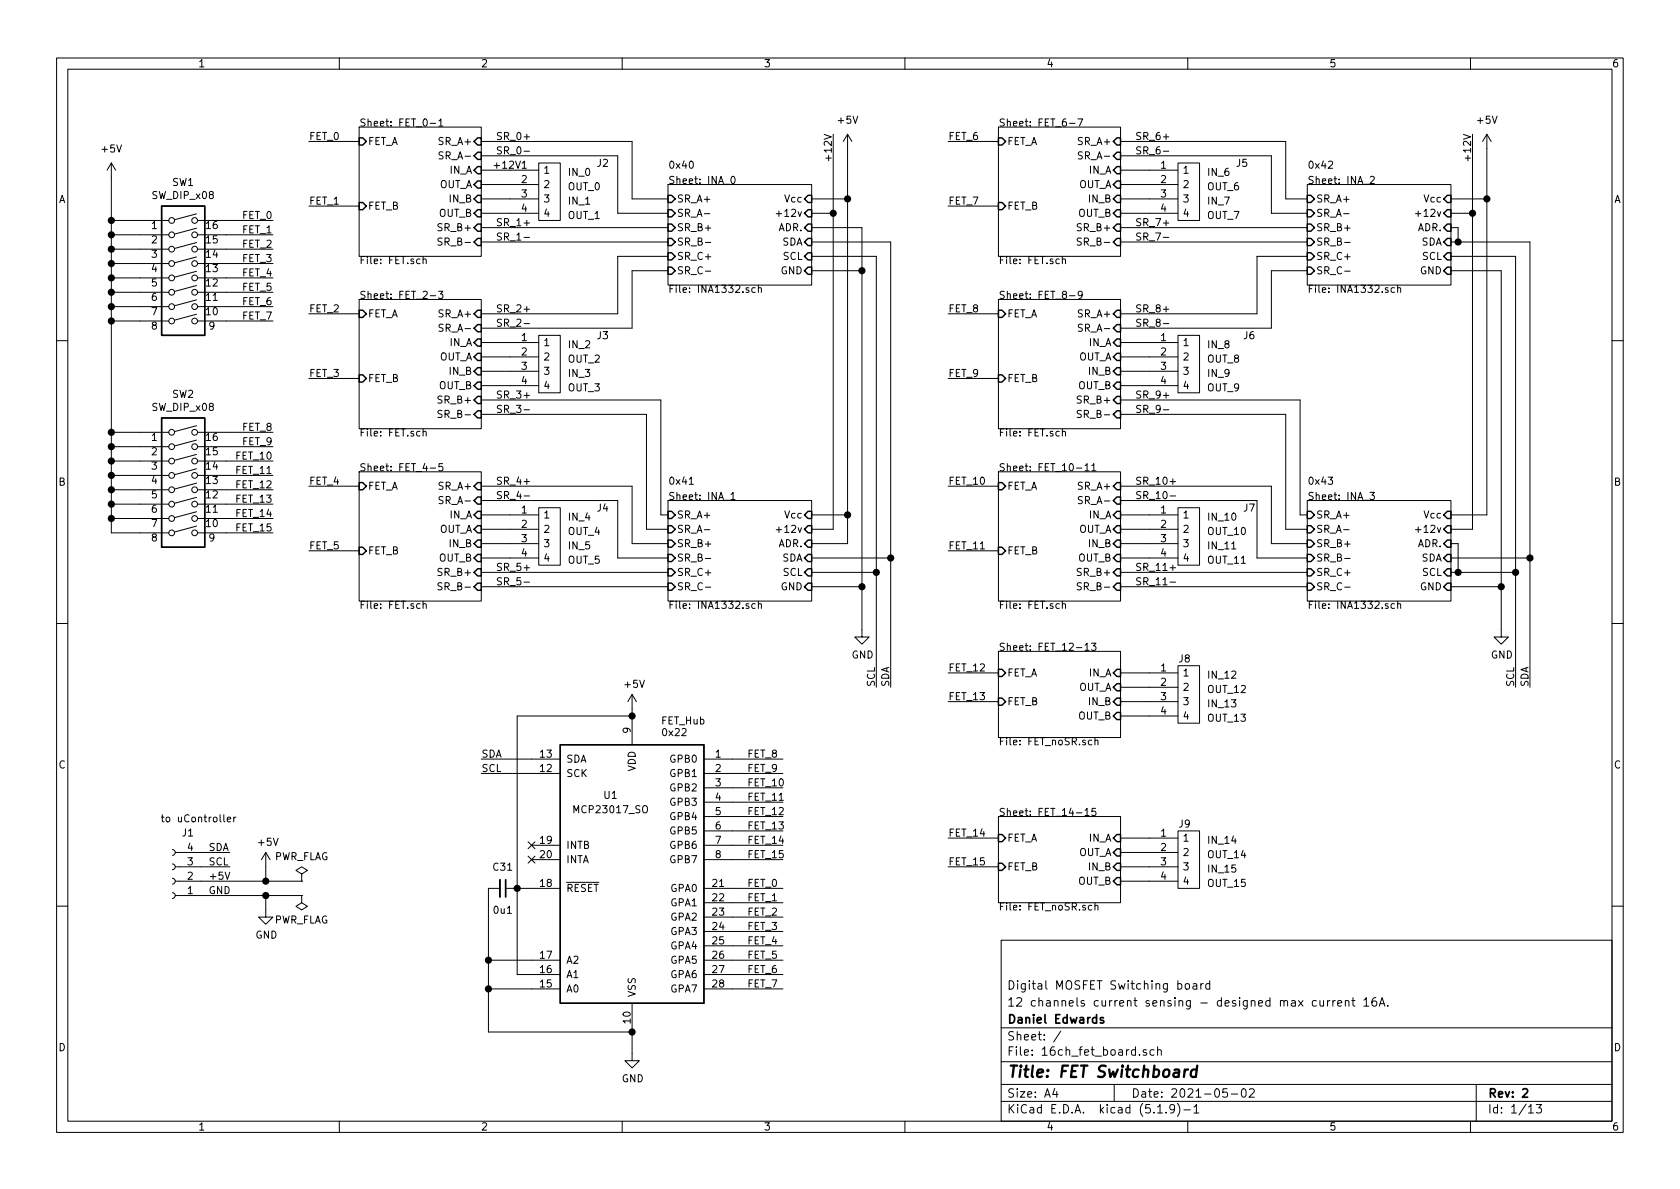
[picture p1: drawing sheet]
EESchema Schematic File Version 4
EELAYER 30 0
EELAYER END
$Descr A4 11693 8268
encoding utf-8
Sheet 1 13
Title "FET Switchboard"
Date "2021-05-02"
Rev "2"
Comp "Daniel Edwards"
Comment1 "12 channels current sensing - designed max current 16A."
Comment2 "Digital MOSFET Switching board"
Comment3 ""
Comment4 ""
$EndDescr
Text Label 5200 6175 0    50   ~ 0
FET_0
Text Label 5200 6275 0    50   ~ 0
FET_1
Text Label 5200 6375 0    50   ~ 0
FET_2
Text Label 5200 6475 0    50   ~ 0
FET_3
Text Label 5200 6575 0    50   ~ 0
FET_4
Text Label 5200 6675 0    50   ~ 0
FET_5
Text Label 5200 6775 0    50   ~ 0
FET_6
Text Label 5200 6875 0    50   ~ 0
FET_7
Text Label 5200 5275 0    50   ~ 0
FET_8
Text Label 5200 5375 0    50   ~ 0
FET_9
Text Label 5200 5475 0    50   ~ 0
FET_10
Text Label 5200 5575 0    50   ~ 0
FET_11
Text Label 5200 5675 0    50   ~ 0
FET_12
Text Label 5200 5875 0    50   ~ 0
FET_14
Text Label 5200 5975 0    50   ~ 0
FET_15
Text Label 5200 5775 0    50   ~ 0
FET_13
Text Label 6600 1425 0    50   ~ 0
FET_7
Text Label 6600 975  0    50   ~ 0
FET_6
Text Label 6600 2175 0    50   ~ 0
FET_8
Text Label 6600 2625 0    50   ~ 0
FET_9
Text Label 6600 3375 0    50   ~ 0
FET_10
Text Label 6600 3825 0    50   ~ 0
FET_11
Text Label 6600 6025 0    50   ~ 0
FET_15
Text Label 6600 5825 0    50   ~ 0
FET_14
Text Label 6600 4875 0    50   ~ 0
FET_13
Text Label 6600 4675 0    50   ~ 0
FET_12
Text Notes 4650 1175 0    50   ~ 0
0x40
Text Notes 8400 6175 0    50   ~ 0
OUT_15
Text Notes 8400 6075 0    50   ~ 0
IN_15
Text Notes 8400 5975 0    50   ~ 0
OUT_14
Text Notes 8400 5875 0    50   ~ 0
IN_14
Text Notes 8400 5025 0    50   ~ 0
OUT_13
Text Notes 8400 4925 0    50   ~ 0
IN_13
Text Notes 8400 4825 0    50   ~ 0
OUT_12
Text Notes 8400 4725 0    50   ~ 0
IN_12
Text Notes 8400 3925 0    50   ~ 0
OUT_11
Text Notes 8400 3825 0    50   ~ 0
IN_11
Text Notes 8400 3725 0    50   ~ 0
OUT_10
Text Notes 8400 3625 0    50   ~ 0
IN_10
Text Notes 8400 2725 0    50   ~ 0
OUT_9
Text Notes 8400 2625 0    50   ~ 0
IN_9
Text Notes 8400 2525 0    50   ~ 0
OUT_8
Text Notes 8400 2425 0    50   ~ 0
IN_8
Text Notes 8400 1525 0    50   ~ 0
OUT_7
Text Notes 8400 1425 0    50   ~ 0
IN_7
Text Notes 8400 1325 0    50   ~ 0
OUT_6
Text Notes 8400 1225 0    50   ~ 0
IN_6
$Sheet
S 6950 875  850  900 
U 61C4A687
F0 "FET_6-7" 50
F1 "FET.sch" 50
F2 "FET_A" I L 6950 975 50 
F3 "FET_B" I L 6950 1425 50 
F4 "SR_B+" I R 7800 1575 50 
F5 "SR_B-" I R 7800 1675 50 
F6 "SR_A+" I R 7800 975 50 
F7 "SR_A-" I R 7800 1075 50 
F8 "OUT_A" I R 7800 1275 50 
F9 "IN_A" I R 7800 1175 50 
F10 "OUT_B" I R 7800 1475 50 
F11 "IN_B" I R 7800 1375 50 
$EndSheet
$Comp
L SamacSys_Parts:TB005-762-04BE J5
U 1 1
P 8000 1175
F 0 "J5" H 8600 1225 50  0000 L CNN
F 1 "TB005-762-04BE" H 8628 980 50  0001 L CNN
F 2 "SamacSys_Parts:SHDR4W100P0X762_1X4_3048X1260X2170P" H 8650 1275 50  0001 L CNN
F 3 "https://www.cuidevices.com/product/resource/tb005-762.pdf" H 8650 1175 50  0001 L CNN
F 4 "Fixed Terminal Blocks Terminal block, screw type, 7.62 , horizontal, 4 poles, CUI Blue, slotted screw, PCB mount" H 8650 1075 50  0001 L CNN "Description"
F 5 "21.7" H 8650 975 50  0001 L CNN "Height"
F 6 "490-TB005-762-04BE" H 8650 875 50  0001 L CNN "Mouser Part Number"
F 7 "https://www.mouser.co.uk/ProductDetail/CUI-Devices/TB005-762-04BE/?qs=vLWxofP3U2zKN5FCPZwAiQ%3D%3D" H 8650 775 50  0001 L CNN "Mouser Price/Stock"
F 8 "CUI Inc." H 8650 675 50  0001 L CNN "Manufacturer_Name"
F 9 "TB005-762-04BE" H 8650 575 50  0001 L CNN "Manufacturer_Part_Number"
	1    8000 1175
	1    0    0    -1  
$EndComp
Text Label 7900 975  0    50   ~ 0
SR_6+
Text Label 7900 1075 0    50   ~ 0
SR_6-
Text Label 7900 1575 0    50   ~ 0
SR_7+
Text Label 7900 1675 0    50   ~ 0
SR_7-
Wire Wire Line
	8000 1475 7800 1475
Wire Wire Line
	7800 1375 8000 1375
Wire Wire Line
	8000 1275 7800 1275
Wire Wire Line
	7800 1175 8000 1175
Wire Wire Line
	6600 975  6950 975 
Wire Wire Line
	6600 1425 6950 1425
$Comp
L SamacSys_Parts:TB005-762-04BE J6
U 1 1
P 8000 2375
F 0 "J6" H 8650 2425 50  0000 L CNN
F 1 "TB005-762-04BE" H 8628 2180 50  0001 L CNN
F 2 "SamacSys_Parts:SHDR4W100P0X762_1X4_3048X1260X2170P" H 8650 2475 50  0001 L CNN
F 3 "https://www.cuidevices.com/product/resource/tb005-762.pdf" H 8650 2375 50  0001 L CNN
F 4 "Fixed Terminal Blocks Terminal block, screw type, 7.62 , horizontal, 4 poles, CUI Blue, slotted screw, PCB mount" H 8650 2275 50  0001 L CNN "Description"
F 5 "21.7" H 8650 2175 50  0001 L CNN "Height"
F 6 "490-TB005-762-04BE" H 8650 2075 50  0001 L CNN "Mouser Part Number"
F 7 "https://www.mouser.co.uk/ProductDetail/CUI-Devices/TB005-762-04BE/?qs=vLWxofP3U2zKN5FCPZwAiQ%3D%3D" H 8650 1975 50  0001 L CNN "Mouser Price/Stock"
F 8 "CUI Inc." H 8650 1875 50  0001 L CNN "Manufacturer_Name"
F 9 "TB005-762-04BE" H 8650 1775 50  0001 L CNN "Manufacturer_Part_Number"
	1    8000 2375
	1    0    0    -1  
$EndComp
$Comp
L SamacSys_Parts:TB005-762-04BE J7
U 1 1
P 8000 3575
F 0 "J7" H 8650 3625 50  0000 L CNN
F 1 "TB005-762-04BE" H 8628 3380 50  0001 L CNN
F 2 "SamacSys_Parts:SHDR4W100P0X762_1X4_3048X1260X2170P" H 8650 3675 50  0001 L CNN
F 3 "https://www.cuidevices.com/product/resource/tb005-762.pdf" H 8650 3575 50  0001 L CNN
F 4 "Fixed Terminal Blocks Terminal block, screw type, 7.62 , horizontal, 4 poles, CUI Blue, slotted screw, PCB mount" H 8650 3475 50  0001 L CNN "Description"
F 5 "21.7" H 8650 3375 50  0001 L CNN "Height"
F 6 "490-TB005-762-04BE" H 8650 3275 50  0001 L CNN "Mouser Part Number"
F 7 "https://www.mouser.co.uk/ProductDetail/CUI-Devices/TB005-762-04BE/?qs=vLWxofP3U2zKN5FCPZwAiQ%3D%3D" H 8650 3175 50  0001 L CNN "Mouser Price/Stock"
F 8 "CUI Inc." H 8650 3075 50  0001 L CNN "Manufacturer_Name"
F 9 "TB005-762-04BE" H 8650 2975 50  0001 L CNN "Manufacturer_Part_Number"
	1    8000 3575
	1    0    0    -1  
$EndComp
Wire Wire Line
	6600 2175 6950 2175
Wire Wire Line
	6950 2625 6600 2625
Wire Wire Line
	6600 3375 6950 3375
Wire Wire Line
	6950 3825 6600 3825
Text Label 7900 2175 0    50   ~ 0
SR_8+
Text Label 7900 2275 0    50   ~ 0
SR_8-
Text Label 7900 2775 0    50   ~ 0
SR_9+
Text Label 7900 2875 0    50   ~ 0
SR_9-
Wire Wire Line
	8000 2675 7800 2675
Wire Wire Line
	7800 2575 8000 2575
Wire Wire Line
	8000 2475 7800 2475
Wire Wire Line
	7800 2375 8000 2375
Text Label 7900 3375 0    50   ~ 0
SR_10+
Text Label 7900 3975 0    50   ~ 0
SR_11+
Text Label 7900 4075 0    50   ~ 0
SR_11-
Wire Wire Line
	8000 3875 7800 3875
Wire Wire Line
	7800 3775 8000 3775
Wire Wire Line
	8000 3675 7800 3675
Wire Wire Line
	7800 3575 8000 3575
$Comp
L SamacSys_Parts:TB005-762-04BE J8
U 1 1
P 8000 4675
F 0 "J8" H 8200 4775 50  0000 L CNN
F 1 "TB005-762-04BE" H 8628 4480 50  0001 L CNN
F 2 "SamacSys_Parts:SHDR4W100P0X762_1X4_3048X1260X2170P" H 8650 4775 50  0001 L CNN
F 3 "https://www.cuidevices.com/product/resource/tb005-762.pdf" H 8650 4675 50  0001 L CNN
F 4 "Fixed Terminal Blocks Terminal block, screw type, 7.62 , horizontal, 4 poles, CUI Blue, slotted screw, PCB mount" H 8650 4575 50  0001 L CNN "Description"
F 5 "21.7" H 8650 4475 50  0001 L CNN "Height"
F 6 "490-TB005-762-04BE" H 8650 4375 50  0001 L CNN "Mouser Part Number"
F 7 "https://www.mouser.co.uk/ProductDetail/CUI-Devices/TB005-762-04BE/?qs=vLWxofP3U2zKN5FCPZwAiQ%3D%3D" H 8650 4275 50  0001 L CNN "Mouser Price/Stock"
F 8 "CUI Inc." H 8650 4175 50  0001 L CNN "Manufacturer_Name"
F 9 "TB005-762-04BE" H 8650 4075 50  0001 L CNN "Manufacturer_Part_Number"
	1    8000 4675
	1    0    0    -1  
$EndComp
Wire Wire Line
	8000 4975 7800 4975
Wire Wire Line
	7800 4875 8000 4875
Wire Wire Line
	8000 4775 7800 4775
Wire Wire Line
	7800 4675 8000 4675
Wire Wire Line
	8000 6125 7800 6125
Wire Wire Line
	7800 6025 8000 6025
Wire Wire Line
	8000 5925 7800 5925
Wire Wire Line
	7800 5825 8000 5825
Wire Wire Line
	6600 4675 6950 4675
Text Label 7900 3475 0    50   ~ 0
SR_10-
$Comp
L SamacSys_Parts:TB005-762-04BE J9
U 1 1
P 8000 5825
F 0 "J9" H 8200 5925 50  0000 L CNN
F 1 "TB005-762-04BE" H 8628 5630 50  0001 L CNN
F 2 "SamacSys_Parts:SHDR4W100P0X762_1X4_3048X1260X2170P" H 8650 5925 50  0001 L CNN
F 3 "https://www.cuidevices.com/product/resource/tb005-762.pdf" H 8650 5825 50  0001 L CNN
F 4 "Fixed Terminal Blocks Terminal block, screw type, 7.62 , horizontal, 4 poles, CUI Blue, slotted screw, PCB mount" H 8650 5725 50  0001 L CNN "Description"
F 5 "21.7" H 8650 5625 50  0001 L CNN "Height"
F 6 "490-TB005-762-04BE" H 8650 5525 50  0001 L CNN "Mouser Part Number"
F 7 "https://www.mouser.co.uk/ProductDetail/CUI-Devices/TB005-762-04BE/?qs=vLWxofP3U2zKN5FCPZwAiQ%3D%3D" H 8650 5425 50  0001 L CNN "Mouser Price/Stock"
F 8 "CUI Inc." H 8650 5325 50  0001 L CNN "Manufacturer_Name"
F 9 "TB005-762-04BE" H 8650 5225 50  0001 L CNN "Manufacturer_Part_Number"
	1    8000 5825
	1    0    0    -1  
$EndComp
$Sheet
S 6950 4525 850  600 
U 629A9A03
F0 "FET_12-13" 50
F1 "FET_noSR.sch" 50
F2 "FET_B" I L 6950 4875 50 
F3 "FET_A" I L 6950 4675 50 
F4 "IN_A" I R 7800 4675 50 
F5 "IN_B" I R 7800 4875 50 
F6 "OUT_A" I R 7800 4775 50 
F7 "OUT_B" I R 7800 4975 50 
$EndSheet
$Sheet
S 6950 5675 850  600 
U 62AA6FFA
F0 "FET_14-15" 50
F1 "FET_noSR.sch" 50
F2 "FET_B" I L 6950 6025 50 
F3 "FET_A" I L 6950 5825 50 
F4 "IN_A" I R 7800 5825 50 
F5 "IN_B" I R 7800 6025 50 
F6 "OUT_A" I R 7800 5925 50 
F7 "OUT_B" I R 7800 6125 50 
$EndSheet
Connection ~ 4400 4975
Wire Wire Line
	4400 4975 4400 4925
Text Notes 4600 5125 0    50   ~ 0
FET_Hub\n0x22
$Comp
L Interface_Expansion:MCP23017_SO U1
U 1 1
P 4400 6075
F 0 "U1" H 4250 6625 50  0000 C CNN
F 1 "MCP23017_SO" H 4250 6525 50  0000 C CNN
F 2 "Package_SO:SOIC-28W_7.5x17.9mm_P1.27mm" H 4600 5075 50  0001 L CNN
F 3 "http://ww1.microchip.com/downloads/en/DeviceDoc/20001952C.pdf" H 4600 4975 50  0001 L CNN
	1    4400 6075
	1    0    0    -1  
$EndComp
$Comp
L power:+5V #+5V0101
U 1 1
P 4400 4925
F 0 "#+5V0101" H 4400 4775 50  0001 C CNN
F 1 "+5V" H 4415 5098 50  0000 C CNN
F 2 "" H 4400 4925 50  0001 C CNN
F 3 "" H 4400 4925 50  0001 C CNN
	1    4400 4925
	1    0    0    -1  
$EndComp
Wire Wire Line
	3600 4975 4400 4975
NoConn ~ 3700 5975
NoConn ~ 3700 5875
Connection ~ 3400 6875
Wire Wire Line
	3700 6875 3400 6875
Wire Wire Line
	3600 6775 3700 6775
Wire Wire Line
	5450 5675 5100 5675
Wire Wire Line
	5450 5575 5100 5575
Wire Wire Line
	5450 5375 5100 5375
Wire Wire Line
	5450 5275 5100 5275
Wire Wire Line
	5450 6875 5100 6875
Wire Wire Line
	5450 6775 5100 6775
Wire Wire Line
	5450 6575 5100 6575
Wire Wire Line
	5450 6475 5100 6475
Wire Wire Line
	5450 6375 5100 6375
Wire Wire Line
	5450 6275 5100 6275
Wire Wire Line
	5450 6175 5100 6175
Wire Wire Line
	5450 5775 5100 5775
Wire Wire Line
	6600 4875 6950 4875
Wire Wire Line
	5100 5875 5450 5875
Wire Wire Line
	6600 5825 6950 5825
Wire Wire Line
	5450 5975 5100 5975
Wire Wire Line
	6600 6025 6950 6025
$Sheet
S 9100 1275 1000 700 
U 605A3327
F0 "INA_2" 50
F1 "INA1332.sch" 50
F2 "SR_B+" I L 9100 1575 50 
F3 "ADR." I R 10100 1575 50 
F4 "SDA" I R 10100 1675 50 
F5 "SCL" I R 10100 1775 50 
F6 "SR_C-" I L 9100 1875 50 
F7 "SR_B-" I L 9100 1675 50 
F8 "SR_A-" I L 9100 1475 50 
F9 "SR_A+" I L 9100 1375 50 
F10 "SR_C+" I L 9100 1775 50 
F11 "Vcc" I R 10100 1375 50 
F12 "GND" I R 10100 1875 50 
F13 "+12v" I R 10100 1475 50 
$EndSheet
Wire Wire Line
	7800 975  8950 975 
Wire Wire Line
	8950 975  8950 1375
Wire Wire Line
	8950 1375 9100 1375
Wire Wire Line
	9100 1475 8850 1475
Wire Wire Line
	8850 1475 8850 1075
Wire Wire Line
	8850 1075 7800 1075
Wire Wire Line
	7800 1575 9100 1575
Wire Wire Line
	7800 1675 9100 1675
Wire Wire Line
	8750 2175 8750 1775
Wire Wire Line
	8750 1775 9100 1775
Wire Wire Line
	7800 2175 8750 2175
Wire Wire Line
	9100 1875 8850 1875
Wire Wire Line
	8850 1875 8850 2275
Wire Wire Line
	7800 2275 8850 2275
$Sheet
S 9100 3475 1000 700 
U 608BAB15
F0 "INA_3" 50
F1 "INA1332.sch" 50
F2 "SR_B+" I L 9100 3775 50 
F3 "ADR." I R 10100 3775 50 
F4 "SDA" I R 10100 3875 50 
F5 "SCL" I R 10100 3975 50 
F6 "SR_C-" I L 9100 4075 50 
F7 "SR_B-" I L 9100 3875 50 
F8 "SR_A-" I L 9100 3675 50 
F9 "SR_A+" I L 9100 3575 50 
F10 "SR_C+" I L 9100 3975 50 
F11 "Vcc" I R 10100 3575 50 
F12 "GND" I R 10100 4075 50 
F13 "+12v" I R 10100 3675 50 
$EndSheet
Wire Wire Line
	7800 4075 9100 4075
Wire Wire Line
	7800 3975 9100 3975
Wire Wire Line
	9100 3875 8750 3875
Wire Wire Line
	8750 3875 8750 3475
Wire Wire Line
	7800 3475 8750 3475
Wire Wire Line
	8850 3375 8850 3775
Wire Wire Line
	8850 3775 9100 3775
Wire Wire Line
	7800 3375 8850 3375
Wire Wire Line
	9100 3675 8950 3675
Wire Wire Line
	8950 3675 8950 2875
Wire Wire Line
	7800 2875 8950 2875
Wire Wire Line
	9050 2775 9050 3575
Wire Wire Line
	9050 3575 9100 3575
Wire Wire Line
	7800 2775 9050 2775
Wire Wire Line
	5450 6675 5100 6675
Wire Wire Line
	5450 5475 5100 5475
Wire Wire Line
	4500 3675 4650 3675
Wire Wire Line
	4500 2875 4500 3675
Wire Wire Line
	3350 2875 4500 2875
Wire Wire Line
	4600 2775 3350 2775
Wire Wire Line
	4600 3575 4600 2775
Wire Wire Line
	4650 3575 4600 3575
Wire Wire Line
	3350 3375 4400 3375
Wire Wire Line
	4400 3775 4400 3375
Wire Wire Line
	4650 3775 4400 3775
Wire Wire Line
	3350 3475 4300 3475
Wire Wire Line
	4300 3875 4650 3875
Wire Wire Line
	4300 3475 4300 3875
Wire Wire Line
	3350 3975 4650 3975
Wire Wire Line
	3350 4075 4650 4075
$Sheet
S 4650 3475 1000 700 
U 6059A375
F0 "INA_1" 50
F1 "INA1332.sch" 50
F2 "SR_B+" I L 4650 3775 50 
F3 "ADR." I R 5650 3775 50 
F4 "SDA" I R 5650 3875 50 
F5 "SCL" I R 5650 3975 50 
F6 "SR_C-" I L 4650 4075 50 
F7 "SR_B-" I L 4650 3875 50 
F8 "SR_A-" I L 4650 3675 50 
F9 "SR_A+" I L 4650 3575 50 
F10 "SR_C+" I L 4650 3975 50 
F11 "Vcc" I R 5650 3575 50 
F12 "GND" I R 5650 4075 50 
F13 "+12v" I R 5650 3675 50 
$EndSheet
Wire Wire Line
	2150 3375 2500 3375
Wire Wire Line
	2150 3825 2500 3825
Wire Wire Line
	3350 3575 3550 3575
Wire Wire Line
	3550 3675 3350 3675
Wire Wire Line
	3350 3775 3550 3775
Wire Wire Line
	3550 3875 3350 3875
Text Label 3450 4075 0    50   ~ 0
SR_5-
Text Label 3450 3975 0    50   ~ 0
SR_5+
Text Label 3450 3475 0    50   ~ 0
SR_4-
Text Label 3450 3375 0    50   ~ 0
SR_4+
$Sheet
S 2500 3275 850  900 
U 61BE7FDF
F0 "FET_4-5" 50
F1 "FET.sch" 50
F2 "FET_A" I L 2500 3375 50 
F3 "FET_B" I L 2500 3825 50 
F4 "SR_B+" I R 3350 3975 50 
F5 "SR_B-" I R 3350 4075 50 
F6 "SR_A+" I R 3350 3375 50 
F7 "SR_A-" I R 3350 3475 50 
F8 "OUT_A" I R 3350 3675 50 
F9 "IN_A" I R 3350 3575 50 
F10 "OUT_B" I R 3350 3875 50 
F11 "IN_B" I R 3350 3775 50 
$EndSheet
Wire Wire Line
	3350 2375 3550 2375
Wire Wire Line
	3550 2475 3350 2475
Wire Wire Line
	3350 2575 3550 2575
Wire Wire Line
	3550 2675 3350 2675
Text Label 3450 2875 0    50   ~ 0
SR_3-
Text Label 3450 2775 0    50   ~ 0
SR_3+
Text Label 3450 2275 0    50   ~ 0
SR_2-
Text Label 3450 2175 0    50   ~ 0
SR_2+
Wire Wire Line
	3350 1175 3550 1175
Wire Wire Line
	3550 1275 3350 1275
Wire Wire Line
	3350 1375 3550 1375
Wire Wire Line
	3550 1475 3350 1475
Text Label 3450 1675 0    50   ~ 0
SR_1-
Text Label 3450 1575 0    50   ~ 0
SR_1+
Text Label 3450 975  0    50   ~ 0
SR_0+
Wire Wire Line
	2500 2625 2150 2625
Wire Wire Line
	2150 2175 2500 2175
Wire Wire Line
	2500 1425 2150 1425
Wire Wire Line
	2150 975  2500 975 
$Sheet
S 2500 2075 850  900 
U 60EE99F1
F0 "FET_2-3" 50
F1 "FET.sch" 50
F2 "FET_A" I L 2500 2175 50 
F3 "FET_B" I L 2500 2625 50 
F4 "SR_B+" I R 3350 2775 50 
F5 "SR_B-" I R 3350 2875 50 
F6 "SR_A+" I R 3350 2175 50 
F7 "SR_A-" I R 3350 2275 50 
F8 "OUT_A" I R 3350 2475 50 
F9 "IN_A" I R 3350 2375 50 
F10 "OUT_B" I R 3350 2675 50 
F11 "IN_B" I R 3350 2575 50 
$EndSheet
$Sheet
S 2500 875  850  900 
U 60AB9CC9
F0 "FET_0-1" 50
F1 "FET.sch" 50
F2 "FET_A" I L 2500 975 50 
F3 "FET_B" I L 2500 1425 50 
F4 "SR_B+" I R 3350 1575 50 
F5 "SR_B-" I R 3350 1675 50 
F6 "IN_A" I R 3350 1175 50 
F7 "OUT_A" I R 3350 1275 50 
F8 "IN_B" I R 3350 1375 50 
F9 "OUT_B" I R 3350 1475 50 
F10 "SR_A+" I R 3350 975 50 
F11 "SR_A-" I R 3350 1075 50 
$EndSheet
Text Label 2150 975  0    50   ~ 0
FET_0
Text Label 2150 3375 0    50   ~ 0
FET_4
Text Label 2150 3825 0    50   ~ 0
FET_5
Text Label 2150 2625 0    50   ~ 0
FET_3
Text Label 2150 2175 0    50   ~ 0
FET_2
Text Label 2150 1425 0    50   ~ 0
FET_1
Wire Wire Line
	3350 1675 4650 1675
Wire Wire Line
	3350 1575 4650 1575
$Sheet
S 4650 1275 1000 700 
U 60656B58
F0 "INA_0" 50
F1 "INA1332.sch" 50
F2 "SR_B+" I L 4650 1575 50 
F3 "ADR." I R 5650 1575 50 
F4 "SDA" I R 5650 1675 50 
F5 "SCL" I R 5650 1775 50 
F6 "SR_C-" I L 4650 1875 50 
F7 "SR_B-" I L 4650 1675 50 
F8 "SR_A-" I L 4650 1475 50 
F9 "SR_A+" I L 4650 1375 50 
F10 "SR_C+" I L 4650 1775 50 
F11 "Vcc" I R 5650 1375 50 
F12 "GND" I R 5650 1875 50 
F13 "+12v" I R 5650 1475 50 
$EndSheet
Wire Wire Line
	4400 1875 4650 1875
Wire Wire Line
	3350 2275 4400 2275
Wire Wire Line
	4400 2275 4400 1875
Wire Wire Line
	3350 2175 4300 2175
Wire Wire Line
	4650 1775 4300 1775
Wire Wire Line
	4300 1775 4300 2175
$Comp
L SamacSys_Parts:TB005-762-04BE J2
U 1 1
P 3550 1175
F 0 "J2" H 4150 1225 50  0000 L CNN
F 1 "TB005-762-04BE" H 4178 980 50  0001 L CNN
F 2 "SamacSys_Parts:SHDR4W100P0X762_1X4_3048X1260X2170P" H 4200 1275 50  0001 L CNN
F 3 "https://www.cuidevices.com/product/resource/tb005-762.pdf" H 4200 1175 50  0001 L CNN
F 4 "Fixed Terminal Blocks Terminal block, screw type, 7.62 , horizontal, 4 poles, CUI Blue, slotted screw, PCB mount" H 4200 1075 50  0001 L CNN "Description"
F 5 "21.7" H 4200 975 50  0001 L CNN "Height"
F 6 "490-TB005-762-04BE" H 4200 875 50  0001 L CNN "Mouser Part Number"
F 7 "https://www.mouser.co.uk/ProductDetail/CUI-Devices/TB005-762-04BE/?qs=vLWxofP3U2zKN5FCPZwAiQ%3D%3D" H 4200 775 50  0001 L CNN "Mouser Price/Stock"
F 8 "CUI Inc." H 4200 675 50  0001 L CNN "Manufacturer_Name"
F 9 "TB005-762-04BE" H 4200 575 50  0001 L CNN "Manufacturer_Part_Number"
	1    3550 1175
	1    0    0    -1  
$EndComp
Text Notes 3950 1225 0    50   ~ 0
IN_0
Text Notes 3950 1325 0    50   ~ 0
OUT_0
Text Notes 3950 1425 0    50   ~ 0
IN_1
Text Notes 3950 1525 0    50   ~ 0
OUT_1
$Comp
L SamacSys_Parts:TB005-762-04BE J3
U 1 1
P 3550 2375
F 0 "J3" H 4150 2425 50  0000 L CNN
F 1 "TB005-762-04BE" H 4178 2180 50  0001 L CNN
F 2 "SamacSys_Parts:SHDR4W100P0X762_1X4_3048X1260X2170P" H 4200 2475 50  0001 L CNN
F 3 "https://www.cuidevices.com/product/resource/tb005-762.pdf" H 4200 2375 50  0001 L CNN
F 4 "Fixed Terminal Blocks Terminal block, screw type, 7.62 , horizontal, 4 poles, CUI Blue, slotted screw, PCB mount" H 4200 2275 50  0001 L CNN "Description"
F 5 "21.7" H 4200 2175 50  0001 L CNN "Height"
F 6 "490-TB005-762-04BE" H 4200 2075 50  0001 L CNN "Mouser Part Number"
F 7 "https://www.mouser.co.uk/ProductDetail/CUI-Devices/TB005-762-04BE/?qs=vLWxofP3U2zKN5FCPZwAiQ%3D%3D" H 4200 1975 50  0001 L CNN "Mouser Price/Stock"
F 8 "CUI Inc." H 4200 1875 50  0001 L CNN "Manufacturer_Name"
F 9 "TB005-762-04BE" H 4200 1775 50  0001 L CNN "Manufacturer_Part_Number"
	1    3550 2375
	1    0    0    -1  
$EndComp
Text Notes 3950 2725 0    50   ~ 0
OUT_3
Text Notes 3950 2625 0    50   ~ 0
IN_3
Text Notes 3950 2525 0    50   ~ 0
OUT_2
Text Notes 3950 2425 0    50   ~ 0
IN_2
Text Notes 3950 3925 0    50   ~ 0
OUT_5
Text Notes 3950 3825 0    50   ~ 0
IN_5
Text Notes 3950 3725 0    50   ~ 0
OUT_4
Text Notes 3950 3625 0    50   ~ 0
IN_4
$Comp
L SamacSys_Parts:TB005-762-04BE J4
U 1 1
P 3550 3575
F 0 "J4" H 4150 3625 50  0000 L CNN
F 1 "TB005-762-04BE" H 4178 3380 50  0001 L CNN
F 2 "SamacSys_Parts:SHDR4W100P0X762_1X4_3048X1260X2170P" H 4200 3675 50  0001 L CNN
F 3 "https://www.cuidevices.com/product/resource/tb005-762.pdf" H 4200 3575 50  0001 L CNN
F 4 "Fixed Terminal Blocks Terminal block, screw type, 7.62 , horizontal, 4 poles, CUI Blue, slotted screw, PCB mount" H 4200 3475 50  0001 L CNN "Description"
F 5 "21.7" H 4200 3375 50  0001 L CNN "Height"
F 6 "490-TB005-762-04BE" H 4200 3275 50  0001 L CNN "Mouser Part Number"
F 7 "https://www.mouser.co.uk/ProductDetail/CUI-Devices/TB005-762-04BE/?qs=vLWxofP3U2zKN5FCPZwAiQ%3D%3D" H 4200 3175 50  0001 L CNN "Mouser Price/Stock"
F 8 "CUI Inc." H 4200 3075 50  0001 L CNN "Manufacturer_Name"
F 9 "TB005-762-04BE" H 4200 2975 50  0001 L CNN "Manufacturer_Part_Number"
	1    3550 3575
	1    0    0    -1  
$EndComp
Wire Wire Line
	3350 5375 3700 5375
$Comp
L power:GND #GND0101
U 1 1
P 6000 4375
F 0 "#GND0101" H 6000 4125 50  0001 C CNN
F 1 "GND" H 6005 4202 50  0000 C CNN
F 2 "" H 6000 4375 50  0001 C CNN
F 3 "" H 6000 4375 50  0001 C CNN
	1    6000 4375
	1    0    0    -1  
$EndComp
Text Label 6100 4775 1    50   ~ 0
SCL
Text Label 6200 4775 1    50   ~ 0
SDA
$Comp
L power:+5V #+5V0102
U 1 1
P 5900 1025
F 0 "#+5V0102" H 5900 875 50  0001 C CNN
F 1 "+5V" H 5900 1225 50  0000 C CNN
F 2 "" H 5900 1025 50  0001 C CNN
F 3 "" H 5900 1025 50  0001 C CNN
	1    5900 1025
	1    0    0    -1  
$EndComp
Wire Wire Line
	6000 1875 6000 4075
Wire Wire Line
	6200 1675 6200 3875
Wire Wire Line
	5900 1025 5900 1375
Wire Wire Line
	6100 1775 6100 3975
Wire Wire Line
	5650 3575 5900 3575
Wire Wire Line
	5650 3875 6200 3875
Connection ~ 6200 3875
Wire Wire Line
	6200 3875 6200 4775
Wire Wire Line
	5650 3975 6100 3975
Connection ~ 6100 3975
Wire Wire Line
	6100 3975 6100 4775
Wire Wire Line
	5650 4075 6000 4075
Connection ~ 6000 4075
Wire Wire Line
	6000 4075 6000 4375
Wire Wire Line
	5650 1375 5900 1375
Connection ~ 5900 1375
Wire Wire Line
	5900 1375 5900 3575
Wire Wire Line
	5650 1675 6200 1675
Wire Wire Line
	5650 1775 6100 1775
Wire Wire Line
	5650 1875 6000 1875
Wire Wire Line
	5650 1475 5800 1475
Wire Wire Line
	5800 1475 5800 3675
Wire Wire Line
	5800 3675 5650 3675
Wire Wire Line
	5650 1575 6000 1575
Wire Wire Line
	6000 1575 6000 1875
Connection ~ 6000 1875
Wire Wire Line
	5650 3775 5900 3775
Wire Wire Line
	5900 3775 5900 3575
Connection ~ 5900 3575
Connection ~ 5800 1475
Text Label 3425 1175 0    50   ~ 0
+12V
Text Label 5800 1125 1    50   ~ 0
+12V
Wire Wire Line
	5800 925  5800 1475
$Comp
L power:GND #GND0104
U 1 1
P 10450 4375
F 0 "#GND0104" H 10450 4125 50  0001 C CNN
F 1 "GND" H 10455 4202 50  0000 C CNN
F 2 "" H 10450 4375 50  0001 C CNN
F 3 "" H 10450 4375 50  0001 C CNN
	1    10450 4375
	1    0    0    -1  
$EndComp
Text Label 10550 4775 1    50   ~ 0
SCL
Text Label 10650 4775 1    50   ~ 0
SDA
$Comp
L power:+5V #+5V0103
U 1 1
P 10350 1025
F 0 "#+5V0103" H 10350 875 50  0001 C CNN
F 1 "+5V" H 10350 1225 50  0000 C CNN
F 2 "" H 10350 1025 50  0001 C CNN
F 3 "" H 10350 1025 50  0001 C CNN
	1    10350 1025
	1    0    0    -1  
$EndComp
Wire Wire Line
	10450 1875 10450 4075
Wire Wire Line
	10650 1675 10650 3875
Wire Wire Line
	10350 1025 10350 1375
Wire Wire Line
	10550 1775 10550 3975
Wire Wire Line
	10100 3575 10350 3575
Wire Wire Line
	10100 3875 10650 3875
Connection ~ 10650 3875
Wire Wire Line
	10650 3875 10650 4775
Wire Wire Line
	10100 3975 10150 3975
Connection ~ 10550 3975
Wire Wire Line
	10550 3975 10550 4775
Wire Wire Line
	10100 4075 10450 4075
Connection ~ 10450 4075
Wire Wire Line
	10450 4075 10450 4375
Wire Wire Line
	10100 1375 10350 1375
Connection ~ 10350 1375
Wire Wire Line
	10350 1375 10350 3575
Wire Wire Line
	10100 1675 10150 1675
Wire Wire Line
	10100 1775 10550 1775
Wire Wire Line
	10100 1875 10450 1875
Wire Wire Line
	10100 1475 10250 1475
Wire Wire Line
	10250 1475 10250 3675
Wire Wire Line
	10250 3675 10100 3675
Connection ~ 10250 1475
Text Label 10250 1125 1    50   ~ 0
+12V
Wire Wire Line
	10250 925  10250 1475
Wire Wire Line
	10100 1575 10150 1575
Wire Wire Line
	10150 1575 10150 1675
Connection ~ 10150 1675
Wire Wire Line
	10150 1675 10650 1675
Wire Wire Line
	10100 3775 10150 3775
Wire Wire Line
	10150 3775 10150 3975
Connection ~ 10150 3975
Wire Wire Line
	10150 3975 10550 3975
Text Notes 4650 3375 0    50   ~ 0
0x41
Text Notes 9100 1175 0    50   ~ 0
0x42
Text Notes 9100 3375 0    50   ~ 0
0x43
Text Label 3350 5375 0    50   ~ 0
SCL
Text Notes 1650 5725 2    50   ~ 0
to uController
Text Label 1450 5925 0    50   ~ 0
SDA
Text Label 1450 6025 0    50   ~ 0
SCL
Text Label 1450 6125 0    50   ~ 0
+5V
Text Label 1450 6225 0    50   ~ 0
GND
$Comp
L Connector:Conn_01x04_Female J1
U 1 1
P 1200 6125
F 0 "J1" H 1092 5792 50  0000 C CNN
F 1 "Conn_01x04_Female" H 1092 5791 50  0001 C CNN
F 2 "Connector_JST:JST_XH_B4B-XH-A_1x04_P2.50mm_Vertical" H 1200 6125 50  0001 C CNN
F 3 "~" H 1200 6125 50  0001 C CNN
	1    1200 6125
	-1   0    0    1   
$EndComp
Wire Wire Line
	1600 5925 1400 5925
Wire Wire Line
	1600 6025 1400 6025
Wire Wire Line
	3700 5275 3350 5275
Text Label 3350 5275 0    50   ~ 0
SDA
Wire Wire Line
	4400 7175 4400 7325
Connection ~ 4400 7175
Wire Wire Line
	1850 6125 1850 6025
Wire Wire Line
	1400 6125 1850 6125
Wire Wire Line
	1850 6225 1850 6325
Wire Wire Line
	1400 6225 1850 6225
$Comp
L power:GND #GND0102
U 1 1
P 4400 7325
F 0 "#GND0102" H 4400 7075 50  0001 C CNN
F 1 "GND" H 4405 7152 50  0000 C CNN
F 2 "" H 4400 7325 50  0001 C CNN
F 3 "" H 4400 7325 50  0001 C CNN
	1    4400 7325
	1    0    0    -1  
$EndComp
$Comp
L power:GND #GND0103
U 1 1
P 1850 6325
F 0 "#GND0103" H 1850 6075 50  0001 C CNN
F 1 "GND" H 1855 6152 50  0000 C CNN
F 2 "" H 1850 6325 50  0001 C CNN
F 3 "" H 1850 6325 50  0001 C CNN
	1    1850 6325
	1    0    0    -1  
$EndComp
$Comp
L power:PWR_FLAG #FLG0101
U 1 1
P 2100 6125
F 0 "#FLG0101" H 2100 6200 50  0001 C CNN
F 1 "PWR_FLAG" H 2100 6298 50  0000 C CNN
F 2 "" H 2100 6125 50  0001 C CNN
F 3 "~" H 2100 6125 50  0001 C CNN
	1    2100 6125
	1    0    0    -1  
$EndComp
$Comp
L power:+5V #+5V0104
U 1 1
P 1850 6025
F 0 "#+5V0104" H 1850 5875 50  0001 C CNN
F 1 "+5V" H 1865 6198 50  0000 C CNN
F 2 "" H 1850 6025 50  0001 C CNN
F 3 "" H 1850 6025 50  0001 C CNN
	1    1850 6025
	1    0    0    -1  
$EndComp
Wire Wire Line
	1850 6125 2100 6125
Connection ~ 1850 6125
$Comp
L power:PWR_FLAG #FLG0102
U 1 1
P 2100 6225
F 0 "#FLG0102" H 2100 6300 50  0001 C CNN
F 1 "PWR_FLAG" H 2100 6398 50  0000 C CNN
F 2 "" H 2100 6225 50  0001 C CNN
F 3 "~" H 2100 6225 50  0001 C CNN
	1    2100 6225
	-1   0    0    1   
$EndComp
Wire Wire Line
	2100 6225 1850 6225
Connection ~ 1850 6225
Wire Wire Line
	3600 4975 3600 6175
Wire Wire Line
	3700 6175 3600 6175
Connection ~ 3600 6175
Wire Wire Line
	3600 6175 3600 6775
Wire Wire Line
	3700 6675 3400 6675
Wire Wire Line
	3400 6675 3400 6875
Connection ~ 3400 6675
$Comp
L Device:C_Small C31
U 1 1
P 3500 6175
AR Path="/604F4A2F" Ref="C31"  Part="1" 
AR Path="/62BA2DE0/604F4A2F" Ref="C?"  Part="1" 
AR Path="/6050A7C0/604F4A2F" Ref="C?"  Part="1" 
AR Path="/6059A375/604F4A2F" Ref="C?"  Part="1" 
AR Path="/605A3327/604F4A2F" Ref="C?"  Part="1" 
AR Path="/605AB775/604F4A2F" Ref="C?"  Part="1" 
AR Path="/605B5CB9/604F4A2F" Ref="C?"  Part="1" 
AR Path="/605B5CCD/604F4A2F" Ref="C?"  Part="1" 
AR Path="/605B6097/604F4A2F" Ref="C?"  Part="1" 
AR Path="/605B60AB/604F4A2F" Ref="C?"  Part="1" 
AR Path="/605BFE10/604F4A2F" Ref="C?"  Part="1" 
AR Path="/605BFE24/604F4A2F" Ref="C?"  Part="1" 
AR Path="/605BFE31/604F4A2F" Ref="C?"  Part="1" 
AR Path="/605BFE3E/604F4A2F" Ref="C?"  Part="1" 
AR Path="/605CC41C/604F4A2F" Ref="C?"  Part="1" 
AR Path="/605CC429/604F4A2F" Ref="C?"  Part="1" 
AR Path="/605CC436/604F4A2F" Ref="C?"  Part="1" 
AR Path="/605CC443/604F4A2F" Ref="C?"  Part="1" 
AR Path="/605CC450/604F4A2F" Ref="C?"  Part="1" 
AR Path="/605CC45D/604F4A2F" Ref="C?"  Part="1" 
AR Path="/605CC46A/604F4A2F" Ref="C?"  Part="1" 
AR Path="/605CC477/604F4A2F" Ref="C?"  Part="1" 
AR Path="/605DC0AE/604F4A2F" Ref="C?"  Part="1" 
AR Path="/605DC0C2/604F4A2F" Ref="C?"  Part="1" 
AR Path="/605DC0CF/604F4A2F" Ref="C?"  Part="1" 
AR Path="/605DC0DC/604F4A2F" Ref="C?"  Part="1" 
AR Path="/605DC0E9/604F4A2F" Ref="C?"  Part="1" 
AR Path="/605DC0F6/604F4A2F" Ref="C?"  Part="1" 
AR Path="/605DC103/604F4A2F" Ref="C?"  Part="1" 
AR Path="/605DC110/604F4A2F" Ref="C?"  Part="1" 
AR Path="/605DC11D/604F4A2F" Ref="C?"  Part="1" 
AR Path="/605DC12A/604F4A2F" Ref="C?"  Part="1" 
AR Path="/605DC137/604F4A2F" Ref="C?"  Part="1" 
AR Path="/605DC144/604F4A2F" Ref="C?"  Part="1" 
AR Path="/605DC151/604F4A2F" Ref="C?"  Part="1" 
AR Path="/605DC15E/604F4A2F" Ref="C?"  Part="1" 
AR Path="/605DC16B/604F4A2F" Ref="C?"  Part="1" 
AR Path="/605DC178/604F4A2F" Ref="C?"  Part="1" 
AR Path="/605ED8C5/604F4A2F" Ref="C?"  Part="1" 
AR Path="/605ED8D2/604F4A2F" Ref="C?"  Part="1" 
AR Path="/605ED8DF/604F4A2F" Ref="C?"  Part="1" 
AR Path="/605ED8EC/604F4A2F" Ref="C?"  Part="1" 
AR Path="/605ED8F9/604F4A2F" Ref="C?"  Part="1" 
AR Path="/605ED906/604F4A2F" Ref="C?"  Part="1" 
AR Path="/605ED913/604F4A2F" Ref="C?"  Part="1" 
AR Path="/605ED920/604F4A2F" Ref="C?"  Part="1" 
AR Path="/605ED92D/604F4A2F" Ref="C?"  Part="1" 
AR Path="/605ED93A/604F4A2F" Ref="C?"  Part="1" 
AR Path="/605ED947/604F4A2F" Ref="C?"  Part="1" 
AR Path="/605ED954/604F4A2F" Ref="C?"  Part="1" 
AR Path="/605ED961/604F4A2F" Ref="C?"  Part="1" 
AR Path="/605ED96E/604F4A2F" Ref="C?"  Part="1" 
AR Path="/605ED97B/604F4A2F" Ref="C?"  Part="1" 
AR Path="/605ED988/604F4A2F" Ref="C?"  Part="1" 
AR Path="/605ED995/604F4A2F" Ref="C?"  Part="1" 
AR Path="/605ED9A2/604F4A2F" Ref="C?"  Part="1" 
AR Path="/605ED9AF/604F4A2F" Ref="C?"  Part="1" 
AR Path="/605ED9BC/604F4A2F" Ref="C?"  Part="1" 
AR Path="/605ED9C9/604F4A2F" Ref="C?"  Part="1" 
AR Path="/605ED9D6/604F4A2F" Ref="C?"  Part="1" 
AR Path="/605ED9E3/604F4A2F" Ref="C?"  Part="1" 
AR Path="/605ED9F0/604F4A2F" Ref="C?"  Part="1" 
AR Path="/605ED9FD/604F4A2F" Ref="C?"  Part="1" 
AR Path="/605EDA0A/604F4A2F" Ref="C?"  Part="1" 
AR Path="/605EDA17/604F4A2F" Ref="C?"  Part="1" 
AR Path="/605EDA24/604F4A2F" Ref="C?"  Part="1" 
AR Path="/605EDA31/604F4A2F" Ref="C?"  Part="1" 
AR Path="/605EDA3E/604F4A2F" Ref="C?"  Part="1" 
AR Path="/605EDA4B/604F4A2F" Ref="C?"  Part="1" 
AR Path="/605EDA58/604F4A2F" Ref="C?"  Part="1" 
AR Path="/6062DB91/604F4A2F" Ref="C?"  Part="1" 
AR Path="/60656B58/604F4A2F" Ref="C?"  Part="1" 
AR Path="/608BAB15/604F4A2F" Ref="C?"  Part="1" 
F 0 "C31" V 3350 6175 50  0000 C CNN
F 1 "0u1" V 3650 6175 50  0000 C CNN
F 2 "Capacitor_SMD:C_1206_3216Metric_Pad1.33x1.80mm_HandSolder" H 3500 6175 50  0001 C CNN
F 3 "~" H 3500 6175 50  0001 C CNN
	1    3500 6175
	0    1    1    0   
$EndComp
Wire Wire Line
	3400 6175 3400 6675
Wire Wire Line
	3400 7175 4400 7175
Wire Wire Line
	3400 6875 3400 7175
Text Label 3450 1075 0    50   ~ 0
SR_0-
Wire Wire Line
	3350 1075 4300 1075
Wire Wire Line
	4300 1075 4300 1475
Wire Wire Line
	4300 1475 4650 1475
Wire Wire Line
	4400 975  4400 1375
Wire Wire Line
	4400 1375 4650 1375
Wire Wire Line
	3350 975  4400 975 
$Sheet
S 6950 2075 850  900 
U 62236DC2
F0 "FET_8-9" 50
F1 "FET.sch" 50
F2 "FET_A" I L 6950 2175 50 
F3 "FET_B" I L 6950 2625 50 
F4 "SR_B+" I R 7800 2775 50 
F5 "SR_B-" I R 7800 2875 50 
F6 "SR_A+" I R 7800 2175 50 
F7 "SR_A-" I R 7800 2275 50 
F8 "OUT_A" I R 7800 2475 50 
F9 "IN_A" I R 7800 2375 50 
F10 "OUT_B" I R 7800 2675 50 
F11 "IN_B" I R 7800 2575 50 
$EndSheet
$Comp
L Switch:SW_DIP_x08 SW1
U 1 1
P 1275 1925
F 0 "SW1" H 1275 2592 50  0000 C CNN
F 1 "SW_DIP_x08" H 1275 2501 50  0000 C CNN
F 2 "Connector_PinHeader_2.54mm:PinHeader_2x08_P2.54mm_Vertical" H 1275 1925 50  0001 C CNN
F 3 "~" H 1275 1925 50  0001 C CNN
	1    1275 1925
	1    0    0    -1  
$EndComp
$Comp
L Switch:SW_DIP_x08 SW2
U 1 1
P 1275 3400
F 0 "SW2" H 1275 4067 50  0000 C CNN
F 1 "SW_DIP_x08" H 1275 3976 50  0000 C CNN
F 2 "Connector_PinHeader_2.54mm:PinHeader_2x08_P2.54mm_Vertical" H 1275 3400 50  0001 C CNN
F 3 "~" H 1275 3400 50  0001 C CNN
	1    1275 3400
	1    0    0    -1  
$EndComp
Text Label 1900 1525 2    50   ~ 0
FET_0
Text Label 1900 1625 2    50   ~ 0
FET_1
Text Label 1900 1725 2    50   ~ 0
FET_2
Text Label 1900 1825 2    50   ~ 0
FET_3
Text Label 1900 1925 2    50   ~ 0
FET_4
Text Label 1900 2025 2    50   ~ 0
FET_5
Text Label 1900 2125 2    50   ~ 0
FET_6
Text Label 1900 2225 2    50   ~ 0
FET_7
Text Label 1900 3000 2    50   ~ 0
FET_8
Text Label 1900 3100 2    50   ~ 0
FET_9
Text Label 1900 3200 2    50   ~ 0
FET_10
Text Label 1900 3300 2    50   ~ 0
FET_11
Text Label 1900 3400 2    50   ~ 0
FET_12
Text Label 1900 3500 2    50   ~ 0
FET_13
Text Label 1900 3600 2    50   ~ 0
FET_14
Text Label 1900 3700 2    50   ~ 0
FET_15
Wire Wire Line
	1575 1525 1900 1525
Wire Wire Line
	1575 1625 1900 1625
Wire Wire Line
	1575 1725 1900 1725
Wire Wire Line
	1575 1825 1900 1825
Wire Wire Line
	1575 1925 1900 1925
Wire Wire Line
	1575 2025 1900 2025
Wire Wire Line
	1575 2125 1900 2125
Wire Wire Line
	1575 2225 1900 2225
Wire Wire Line
	1575 3000 1900 3000
Wire Wire Line
	1575 3100 1900 3100
Wire Wire Line
	1900 3200 1575 3200
Wire Wire Line
	1575 3300 1900 3300
Wire Wire Line
	1900 3400 1575 3400
Wire Wire Line
	1575 3500 1900 3500
Wire Wire Line
	1900 3600 1575 3600
Wire Wire Line
	1575 3700 1900 3700
Wire Wire Line
	975  3700 775  3700
Wire Wire Line
	975  1525 775  1525
Connection ~ 775  1525
Wire Wire Line
	775  1525 775  1225
Wire Wire Line
	975  1625 775  1625
Wire Wire Line
	775  1525 775  1625
Connection ~ 775  1625
Wire Wire Line
	775  1625 775  1725
Wire Wire Line
	775  1725 975  1725
Connection ~ 775  1725
Wire Wire Line
	775  1725 775  1825
Wire Wire Line
	975  1825 775  1825
Connection ~ 775  1825
Wire Wire Line
	775  1825 775  1925
Wire Wire Line
	975  1925 775  1925
Connection ~ 775  1925
Wire Wire Line
	775  1925 775  2025
Wire Wire Line
	975  2025 775  2025
Connection ~ 775  2025
Wire Wire Line
	775  2025 775  2125
Wire Wire Line
	975  2125 775  2125
Connection ~ 775  2125
Wire Wire Line
	775  2125 775  2225
Wire Wire Line
	975  2225 775  2225
Connection ~ 775  2225
Wire Wire Line
	775  2225 775  3000
Wire Wire Line
	975  3000 775  3000
Connection ~ 775  3000
Wire Wire Line
	775  3000 775  3100
Wire Wire Line
	975  3100 775  3100
Connection ~ 775  3100
Wire Wire Line
	775  3100 775  3200
Wire Wire Line
	975  3200 775  3200
Connection ~ 775  3200
Wire Wire Line
	975  3300 775  3300
Wire Wire Line
	775  3200 775  3300
Connection ~ 775  3300
Wire Wire Line
	775  3300 775  3400
Wire Wire Line
	975  3400 775  3400
Connection ~ 775  3400
Wire Wire Line
	775  3400 775  3500
Wire Wire Line
	975  3500 775  3500
Connection ~ 775  3500
Wire Wire Line
	775  3500 775  3600
Wire Wire Line
	975  3600 775  3600
Connection ~ 775  3600
Wire Wire Line
	775  3600 775  3700
$Comp
L power:+5V #+5V01
U 1 1
P 775 1225
F 0 "#+5V01" H 775 1075 50  0001 C CNN
F 1 "+5V" H 775 1425 50  0000 C CNN
F 2 "" H 775 1225 50  0001 C CNN
F 3 "" H 775 1225 50  0001 C CNN
	1    775  1225
	1    0    0    -1  
$EndComp
$Sheet
S 6950 3275 850  900 
U 62236DCE
F0 "FET_10-11" 50
F1 "FET.sch" 50
F2 "FET_A" I L 6950 3375 50 
F3 "FET_B" I L 6950 3825 50 
F4 "SR_B+" I R 7800 3975 50 
F5 "SR_B-" I R 7800 4075 50 
F6 "SR_A+" I R 7800 3375 50 
F7 "SR_A-" I R 7800 3475 50 
F8 "OUT_A" I R 7800 3675 50 
F9 "IN_A" I R 7800 3575 50 
F10 "OUT_B" I R 7800 3875 50 
F11 "IN_B" I R 7800 3775 50 
$EndSheet
$EndSCHEMATC
